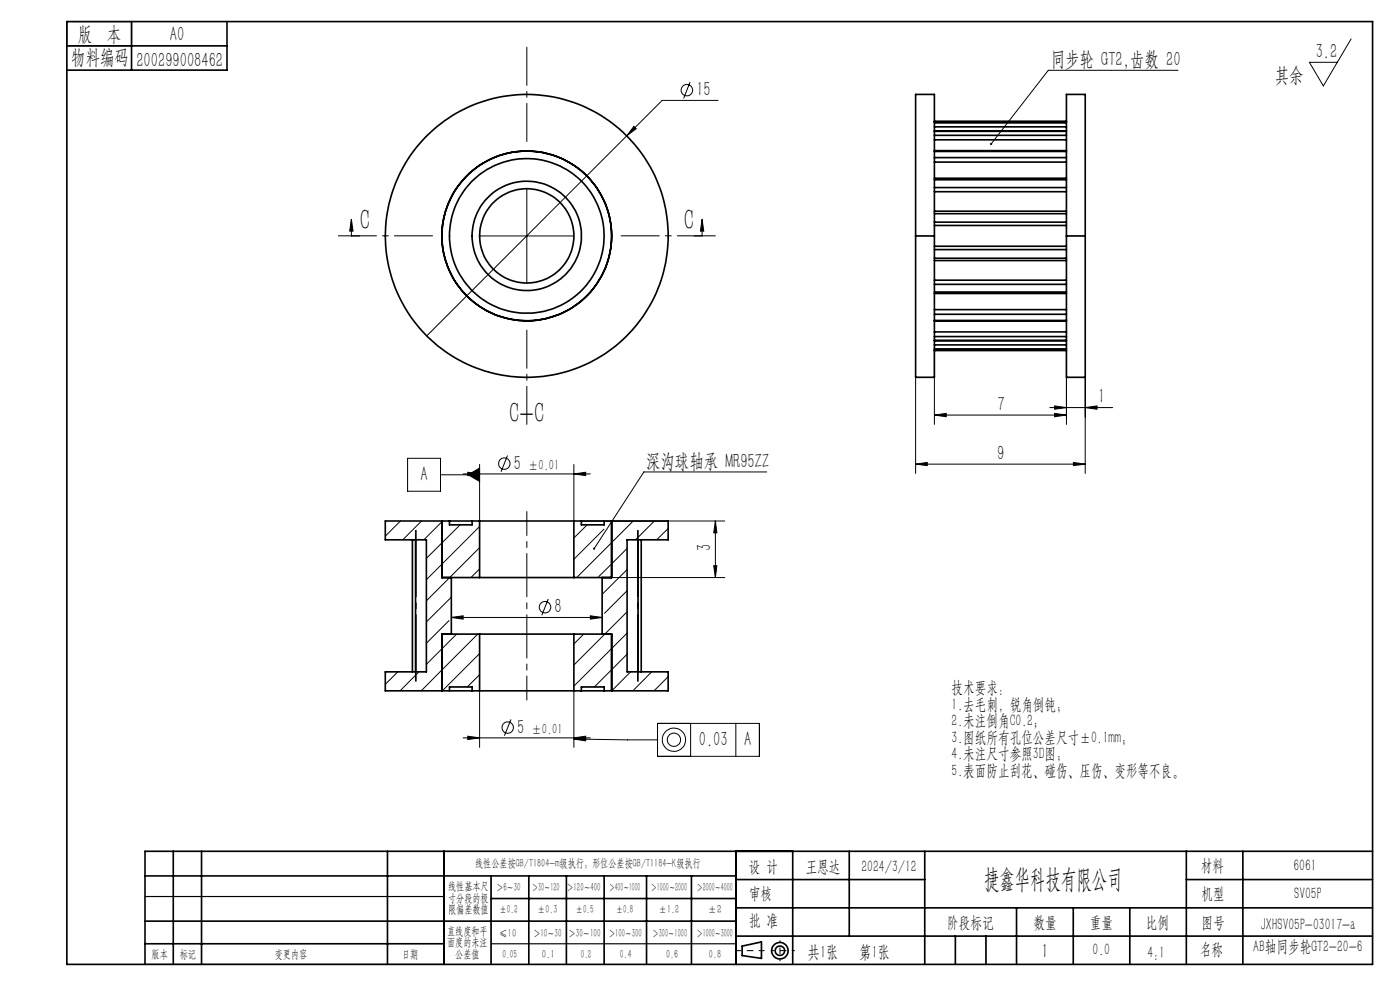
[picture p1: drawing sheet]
<svg xmlns="http://www.w3.org/2000/svg" width="297mm" height="210mm" viewBox="0 0 297 210" stroke-linecap="round" stroke-linejoin="round" font-family="sans-serif">
<g fill="none" stroke="#000" stroke-width=".21">
<path d="M146.4 17.4l-1.4 3.5M249.9 14.9h-27.5l-12.1 15.6M286.6 8.2l-5.9 10-2.9-5h5.9M134.5 26.8l.5 .5-2 1.5zM152.3 21.3h-11.8l-50 50M74.5 46.5l.4 2.5h-.7zM74.5 46.5v3.6h1.8M101.7 50.1h20M111.8 40v20M148.9 46.5l.4 2.5h-.7zM148.9 46.5v3.6h-1.7M198.2 74.3v15.7"/>
<path d="M226.2 74.3v15.7M86.5 97.2h7v7h-7zM101.7 98.5v12M107.7 96.6l-1.4 3.5M121.7 98.5v12M194.2 98.5l2.5-.4v.7zM194.2 80v20.4M194.2 98.5h36M198.2 88l2.5-.3v.7zM198.2 88h28M222.7 86.5h13.3M223.7 87.7l2.5 .3-2.5 .4z"/>
<path d="M223.7 86.1l2.5 .4-2.5 .3zM227.7 98.1l2.5 .4-2.5 .3zM230.2 86.5l2.5-.4v.7zM230.2 80v20.4M84.9 110.5l-3.2 3.2M89.4 110.5l-4 4M93.5 100.7h8.2M93.9 110.5l-4 4M97.6 111.3l-7.1 7.2M98.2 100.5h27M99.2 100.2l2.5 .3-2.5 .4zM99.3 100.7l2.4-1.4v2.8z"/>
<path d="M101.7 111.7l-11.2 11.3M101.7 116.2l-11.2 11.3M121.7 100.5l2.5-.3v.7zM123.3 110.5h30.4M124.6 111.3l-2.9 2.8M128.1 112.2l-6.4 6.4M133 116.3l-6.2 6.2M134.3 110.5l-12 12M138.8 110.5l-4 4M141.7 112.1l-2.4 2.4M151.8 110.5v12M151.8 110.5l.3 2.5h-.7z"/>
<path d="M162.7 100.1h-26.1l-10.6 16.3M95.2 131.6l-4.7 4.8M95.7 126.7l-5.2 5.2M95.7 131l2.5-.4v.7zM95.7 131h32M96.9 134.5l-6.4 6.4M101.4 134.5l-12 12M101.7 120.7l-1.8 1.8M101.7 138.6l-7.9 7.9M116.3 127.1l-1.4 3.4M123.8 134.5l-2.1 2.1M125.2 130.6l2.5 .4-2.5 .3z"/>
<path d="M127.7 122.5h26M133 120.8l-5.3 5.3M133 125.3l-4.8 4.8M133 129.8l-11.3 11.3M133 134.3l-11.3 11.2M133 138.8l-6.9 6.9M151.4 120h.7l-.3 2.5zM84.4 142.5l-2.7 2.7M88.9 142.5l-4 4M98.2 156.5h27M99.2 156.2l2.5 .3-2.5 .4zM101.7 143.1l-2.6 2.6"/>
<path d="M101.7 146.5v12M108.4 152.6l-1.4 3.5M121.7 156.5l2.5-.3v.7zM121.7 146.5v12M121.7 156.8l2.5-.4v.8zM121.7 156.8l17.8 .1M133.8 142.5l-4 4M138.3 142.5l-4 4M139.5 153.4h21.6v7h-21.6zM141.7 143.5l-3 3M146.5 153.4v7M156.1 153.4v7"/>
<circle cx="145.7" cy="19.1" r="1.21"/>
<circle cx="107" cy="98.3" r="1.22"/>
<circle cx="115.6" cy="128.8" r="1.22"/>
<circle cx="107.7" cy="154.3" r="1.21"/>
<circle cx="143" cy="156.9" r="1.41"/>
<circle cx="143" cy="156.9" r="2.47"/>
</g>
<g fill="none" stroke="#000" stroke-width=".35">
<path d="M14.2 4.6h277v200h-277zM14.2 9.7h34M27.9 4.6v10.3M48.2 4.6v10.3h-34M198.2 37.8h28M198.2 32h28M198.2 27.8h28M198.2 25.8h28M198.2 39.8h28M198.2 38.1h28M198.2 34.4h28M198.2 33.4h28"/>
<path d="M198.2 32.1h28M198.2 29.7h28M198.2 28.7h28M198.2 27.9h28M198.2 26.9h28M198.2 26.1h28M194.2 50.1v-30.1h4v30.1M194.2 50.1v29.9h4v-29.9M194.2 50.1h4M198.2 47.8h28M198.2 52.2h28M198.2 55.3h28"/>
<path d="M198.2 44.8h28M198.2 47.1h28M198.2 52.9h28M198.2 45.3h28M198.2 54.8h28M198.2 40.7h28M198.2 59.4h28M226.2 50.1v29.9h4v-29.9M226.2 50.1v-30.1h4v30.1M226.2 50.1h4M198.2 62.3h28M198.2 68.1h28"/>
<path d="M198.2 72.3h28M198.2 74.3h28M198.2 60.3h28M198.2 61.9h28M198.2 65.7h28M198.2 66.7h28M198.2 68h28M198.2 70.4h28M198.2 71.4h28M198.2 72.2h28M198.2 73.2h28M198.2 74h28"/>
<path d="M87.5 114.5v28M88.2 114.5v28M93.7 110.5v12h8M95.4 110.5h4.8M95.4 110.5v.8h4.8v-.8M95.4 110.5h-13.7v4h8.8v28h-8.8v4h13.7M100.2 110.5h1.5M101.7 110.5h20M101.7 110.5v12M121.7 110.5v12M121.7 110.5h1.6M123.3 110.5h4.9"/>
<path d="M123.3 110.5v.8h4.9v-.8M128.2 110.5h13.5v4h-8.7v28h8.7v4h-13.5M129.8 110.5v12h-8.1M135.4 114.5v28M136 114.5v28M95.7 122.5v12M101.7 134.5h20M101.7 122.5h20M101.7 134.5h-8v12M101.7 134.5v12M121.7 134.5h8.1v12M121.7 134.5v12"/>
<path d="M127.7 122.5v12M95.4 146.5h4.8M95.4 146.5v-.8h4.8v.8M100.2 146.5h1.5M101.7 146.5h20M121.7 146.5h1.6M123.3 146.5h4.9M123.3 146.5v-.8h4.9v.8M30.8 195.4h125.4M30.8 185.8h125.4M36.8 180.6v24M42.8 180.6v24"/>
<path d="M82.2 180.6v24M94.2 180.6v24M104.2 185.8v18.8M104.2 190.6h52M112.2 185.8v18.8M120.2 185.8v18.8M128.2 185.8v18.8M137.2 185.8v18.8M146.7 185.8v18.8M156.2 180.6v24M156.2 186.6h40M156.2 198.6h135"/>
<path d="M156.2 192.6h135M168.2 180.6v24M180.2 180.6v18M196.2 180.6v24M202.7 198.6v6M209.2 198.6v6M215.7 192.6v12M227.7 192.6v12M239.7 192.6v12M251.7 186.6h39.5M251.7 180.6v24M263.7 180.6v24"/>
<path d="M291.2 180.6h-260.4v24M30.8 200.2h63.4M157.4 200.7l4.1-.9v3.5l-4.1-.6z"/>
<circle cx="111.7" cy="50" r="10"/>
<circle cx="111.7" cy="50.1" r="18"/>
<circle cx="111.7" cy="50" r="30"/>
<circle cx="111.7" cy="50" r="11.6"/>
<circle cx="111.7" cy="50.1" r="16.4"/>
<circle cx="165.5" cy="201.7" r="1.74"/>
<circle cx="165.5" cy="201.7" r="1"/>
</g>
<path d="M111.8 108.5v14M111.8 148.5v-14" fill="none" stroke="#000" stroke-width=".21" stroke-dasharray="15.2 1.3 1.3 1.3" stroke-dashoffset="10.1"/>
<path d="M88.1 112.5v32M88.3 144.5v-32M135.2 144.5v-32M135.4 144.5v-32" fill="none" stroke="#000" stroke-width=".21" stroke-dasharray="15.2 1.3 1.3 1.3" stroke-dashoffset="1.1"/>
<path d="M111.8 122.5v12" fill="none" stroke="#000" stroke-width=".21" stroke-dasharray="15.2 1.3 1.3 1.3" stroke-dashoffset="11.1"/>
<path d="M111.8 30v-20M91.8 50h-20M131.8 50h20M111.8 70v20" fill="none" stroke="#000" stroke-width=".21" stroke-dasharray="15.2 1.3 1.3 1.3" stroke-dashoffset="7.1"/>
<path d="M162.1 201.7h-6" fill="none" stroke="#000" stroke-width=".21" stroke-dasharray="15.2 1.3 1.3 1.3" stroke-dashoffset="14.1"/>
<path d="M168.5 201.7h-4.8" fill="none" stroke="#000" stroke-width=".21" stroke-dasharray="15.2 1.3 1.3 1.3" stroke-dashoffset="14.7"/>
<path d="M165.5 199.6v4.2" fill="none" stroke="#000" stroke-width=".21" stroke-dasharray="15.2 1.3 1.3 1.3" stroke-dashoffset="15"/>
<path d="M14.2 4.6h13.7v5.1h-13.7zM30.8 190.2h63.4M30.8 204.6h63.4M104.2 200.2h52" fill="none" stroke="#000" stroke-width=".25"/>
<g fill="#000">
<path d="M134.5 26.8l-1.5 2 2-1.5zM198.2 88l2.5-.3v.7zM223.7 87.7l2.5 .3-2.5 .4zM223.7 86.1l2.5 .4-2.5 .3zM230.2 86.5l2.5-.4v.7zM194.2 98.5l2.5-.4v.7zM227.7 98.1l2.5 .4-2.5 .3zM95.7 131l2.5-.4v.7zM125.2 130.6l2.5 .4-2.5 .3z"/>
<path d="M210 30.4l.1 .3 .2-.2-.2 .2a.24 .24 0 0 0 .4 0 .24 .24 0 0 0-.1-.4 .24 .24 0 0 0-.4 .1zM125.9 116.2v.4l.1-.2-.1 .2a.24 .24 0 0 0 .4-.2 .24 .24 0 0 0-.4-.2zM121.7 156.8l2.5-.4v.8zM99.3 100.7l2.4-1.4v2.8z"/>
<path d="M148.9 46.5l.4 2.5h-.7zM74.5 46.5l.4 2.5h-.7z"/>
<path d="M121.7 100.5l2.5-.3v.7zM99.2 100.2l2.5 .3-2.5 .4z"/>
<path d="M151.4 120h.7l-.3 2.5zM151.8 110.5l.3 2.5h-.7z"/>
<path d="M99.2 156.2l2.5 .3-2.5 .4zM121.7 156.5l2.5-.3v.7z"/>
</g>
<g font-size="6.3">
<text x="76.3" y="48.9">C</text>
<text x="145" y="48.9">C</text>
<text x="108" y="89.7">C-C</text>
</g>
<text font-size="5.6" x="208.8" y="188.3">捷鑫华科技有限公司</text>
<g font-size="4.4">
<text x="16.5" y="8.6">版 本</text>
<text x="36.1" y="8.6">A0</text>
<text x="15.1" y="13.7">物料编码</text>
<text x="28.9" y="14.2">200299008462</text>
<text x="222.9" y="14">同步轮 GT2,齿数 20</text>
<text x="270.5" y="17.3">其余</text>
<text x="279.1" y="12.3">3.2</text>
<text x="147.7" y="20.4">15</text>
<text x="211.6" y="87.1">7</text>
<text x="233" y="85.6">1</text>
<text x="89.2" y="102">A</text>
<text x="109" y="99.6">5</text>
<text x="137.1" y="99.2">深沟球轴承 MR95ZZ</text>
<text x="211.6" y="97.5">9</text>
<text x="150.9" y="116.8" transform="rotate(-90 150.9 116.8)">3</text>
<text x="117.6" y="130.1">8</text>
<text x="109.7" y="155.6">5</text>
<text x="148.2" y="158.2">0.03</text>
<text x="157.9" y="158.2">A</text>
<text x="221" y="203.2">1</text>
</g>
<g font-size="3.8">
<text x="171.3" y="203.2">共1张</text>
<text x="182.3" y="203.2">第1张</text>
</g>
<g font-size="3.5">
<text x="201.9" y="147">技术要求：</text>
<text x="201.9" y="150.5">1.去毛刺，锐角倒钝；</text>
<text x="201.9" y="154">2.未注倒角C0.2；</text>
<text x="201.9" y="157.6">3.图纸所有孔位公差尺寸±0.1mm；</text>
<text x="201.9" y="161.1">4.未注尺寸参照3D图；</text>
<text x="201.9" y="164.6">5.表面防止刮花、碰伤、压伤、变形等不良。</text>
<text x="158.9" y="184.9">设 计</text>
<text x="170.9" y="184.9">王恩达</text>
<text x="182.7" y="184.9">2024/3/12</text>
<text x="254.7" y="184.7">材料</text>
<text x="274.4" y="184.7">6061</text>
<text x="158.9" y="190.8">审核</text>
<text x="254.9" y="190.7">机型</text>
<text x="274.6" y="190.8">SV05P</text>
<text x="158.9" y="196.5">批 准</text>
<text x="200.9" y="196.9">阶段标记</text>
<text x="219.3" y="196.9">数量</text>
<text x="231.2" y="196.9">重量</text>
<text x="243.1" y="196.9">比例</text>
<text x="254.9" y="196.9">图号</text>
<text x="267.4" y="197.3">JXHSV05P-03017-a</text>
<text x="231.8" y="202.5">0.0</text>
<text x="243.4" y="203.2">4:1</text>
<text x="254.5" y="202.5">名称</text>
<text x="265.9" y="201.8">AB轴同步轮GT2-20-6</text>
</g>
<g font-size="3.1">
<text x="112.1" y="99.6">±0.01</text>
<text x="112.8" y="155.6">±0.01</text>
</g>
<g font-size="2.5">
<text x="100.8" y="184">线性公差按GB/T1804-m级执行；形位公差按GB/T1184-K级执行</text>
<text x="95.1" y="188.8">线性基本尺</text>
<text x="95.1" y="191.3">寸分段的极</text>
<text x="105.3" y="189.1">＞6～30</text>
<text x="112.9" y="189.1">＞30～120</text>
<text x="120.2" y="188.9">＞120～400</text>
<text x="129.2" y="188.9">＞400～1000</text>
<text x="138.1" y="189.1">＞1000～2000</text>
<text x="147.8" y="189.1">＞2000～4000</text>
<text x="95.1" y="193.8">限偏差数值</text>
<text x="105.9" y="193.8">±0.2</text>
<text x="114.1" y="193.8">±0.3</text>
<text x="122.2" y="193.8">±0.5</text>
<text x="130.7" y="193.8">±0.8</text>
<text x="139.8" y="193.8">±1.2</text>
<text x="150.2" y="193.8">±2</text>
<text x="32.2" y="203.2">版本</text>
<text x="38.1" y="203.2">标记</text>
<text x="58.3" y="203.2">变更内容</text>
<text x="85.3" y="203.2">日期</text>
<text x="94.8" y="198.3">直线度和平</text>
<text x="94.8" y="200.7">面度的未注</text>
<text x="96.6" y="203.2">公差值</text>
<text x="105.9" y="198.7">≤10</text>
<text x="106.6" y="203.2">0.05</text>
<text x="113.2" y="198.7">＞10～30</text>
<text x="115" y="203.2">0.1</text>
<text x="120.6" y="198.7">＞30～100</text>
<text x="123.2" y="203.2">0.2</text>
<text x="129.1" y="198.7">＞100～300</text>
<text x="131.5" y="203.2">0.4</text>
<text x="138.4" y="198.7">＞300～1000</text>
<text x="141.3" y="203.2">0.6</text>
<text x="147.8" y="198.7">＞1000～3000</text>
<text x="150.4" y="203.2">0.8</text>
</g>
</svg>
